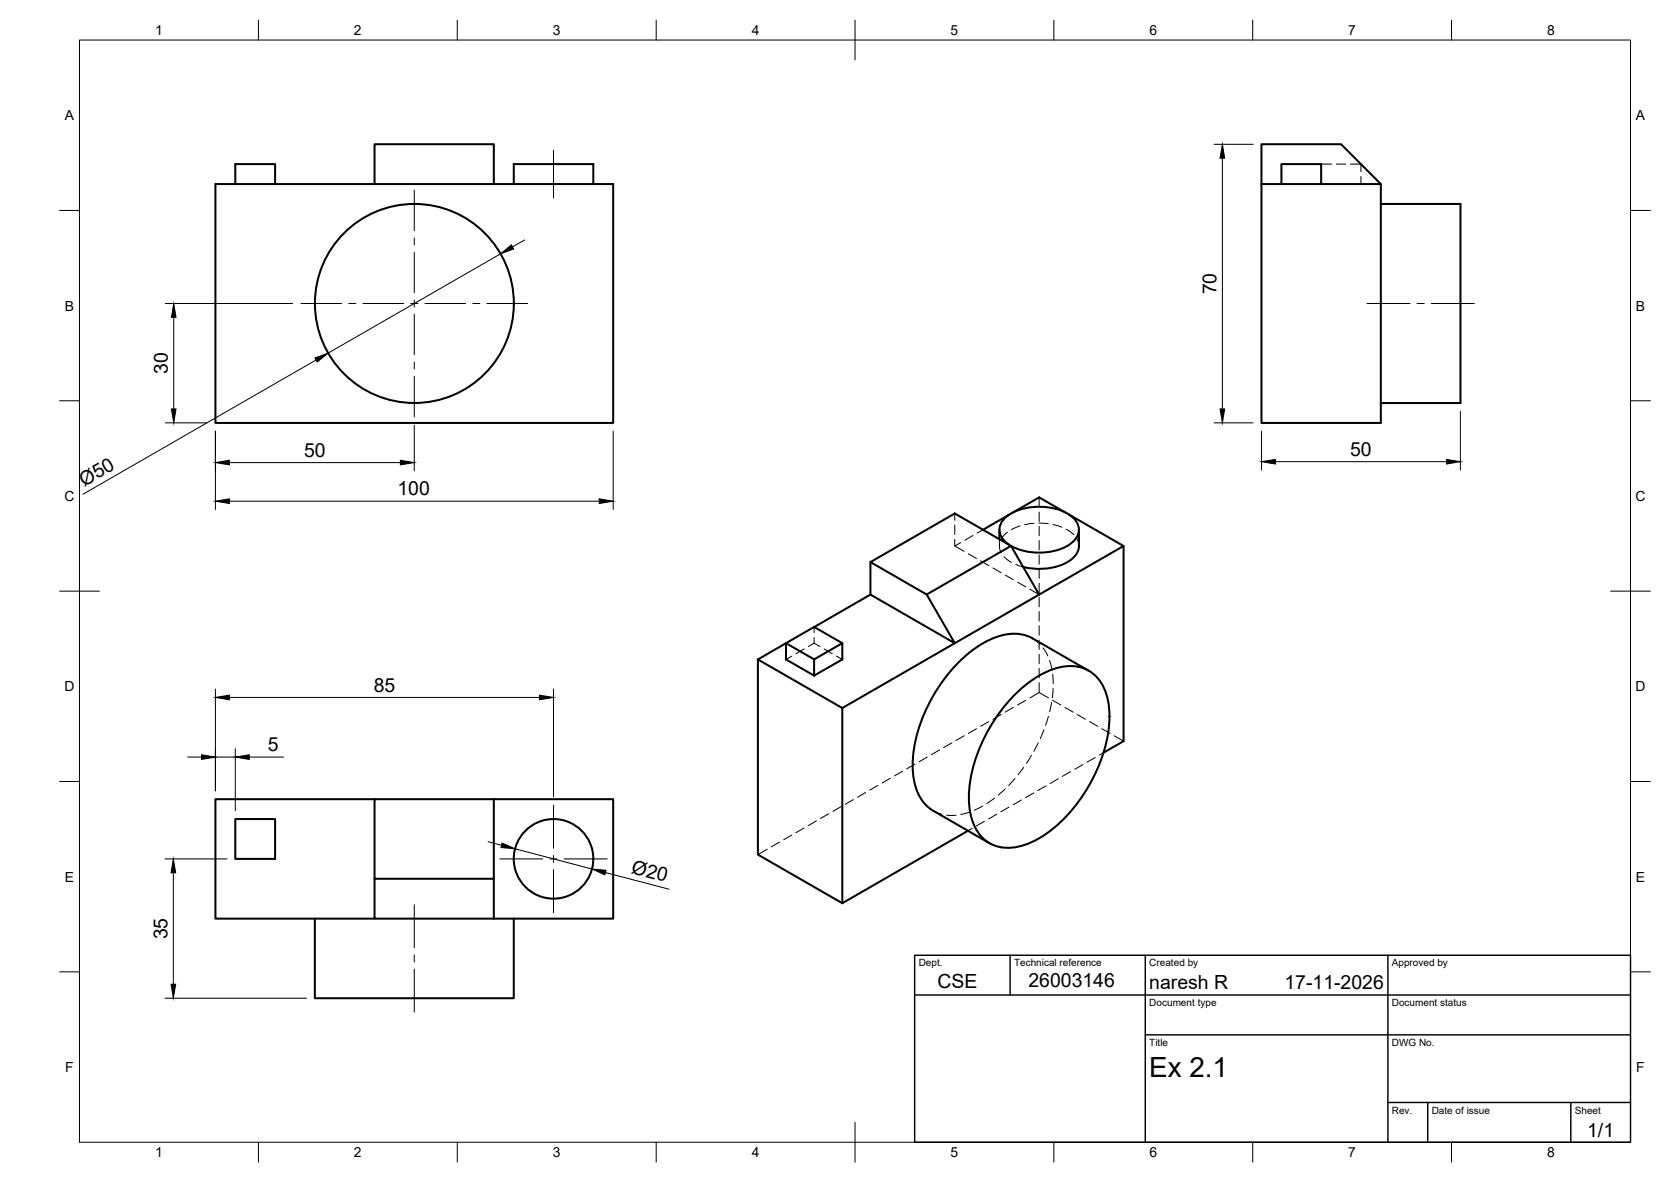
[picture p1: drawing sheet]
<svg xmlns="http://www.w3.org/2000/svg" width="420mm" height="297mm" viewBox="0 0 420 297" stroke-linecap="round" stroke-linejoin="round" font-family="sans-serif">
<!-- layer: Visible -->
<g fill="none" stroke="#000" stroke-width=".51">
<path d="M94.2 36.2h30v10.1h-30zM317.2 36.2h20l10 10.1h-30zM59.2 46.3v-5.1h10v5.1M94.2 46.3h-40v60h100v-60h-30M129.2 46.3v-5.1h20v5.1M317.2 46.3v60h30v-60M322.2 46.3v-5.1h10v5.1M347.2 51.3h20v50h-20M251.3 133.1v2.4M253.8 129.3l-6.6 3.8M253.8 136.9a4.1 4.1 0 0 1-2.5-3.6 4.1 4.1 0 0 1 2.2-3.8 15 15 0 0 1 16 .3 4 4 0 0 1-.3 6.8 15.3 15.3 0 0 1-15 .6M254.2 137.2l7.1 12.2"/>
<path d="M254.7 128.8l6.6-3.8 6.6 3.8M268.8 129.3l13.7 7.9-21.2 12.2M271.3 133.1v4.1a5.4 5.4 0 0 1-3.6 4.4 16.1 16.1 0 0 1-10.4 .9M282.5 137.2v49.1l-5 2.9M218.9 141.3l21.2-12.3 14.1 8.2-21.2 12.2zM218.9 141.3v8.1l21.2 12.2-28.3 16.3-21.2-12.2M218.9 149.4l-14.2 8.2M233 149.4l7.1 12.2 21.2-12.2M190.6 165.7l14.1-8.1 7.1 4v4.1l-7.1 4.1M190.6 165.7v49.1l21.2 12.2M197.6 161.6l7.1 4.1v4.1l-7.1-4.1zM211.8 161.6l-7.1 4.1"/>
<path d="M211.8 177.9v49.1M255.4 174.3a22.8 22.8 0 0 1 12.4-6.8 9.3 9.3 0 0 1 10.5 7.2 28.5 28.5 0 0 1-2.3 18.3 38.2 38.2 0 0 1-14.7 17.7 12.8 12.8 0 0 1-11.9 1.5 11.3 11.3 0 0 1-5.7-9.9 36.6 36.6 0 0 1 7.9-23.5zM273.8 168.6l-14.2-8.2a11.7 11.7 0 0 0-11 .5 37 37 0 0 0-16.8 20 26.1 26.1 0 0 0-1.3 17.7 9.9 9.9 0 0 0 4.2 5.2M59.2 205.8h10v10h-10zM94.2 200.8h30v20h-30zM94.2 200.8h-40v30.1h40M124.2 200.8h30v30.1h-30M234.7 203.8l14.1 8.1M243.4 208.8l-31.6 18.2M79.2 230.9v20h50v-20M94.2 220.8v10.1h30M124.2 220.8v10.1"/>
<circle cx="104.2" cy="76.3" r="25"/>
<circle cx="139.2" cy="215.8" r="10"/>
</g>
<!-- layer: Hidden -->
<g fill="none" stroke="#000" stroke-width=".25">
<path d="M332.2 41.2h2.6M336 41.2h2.4M339.6 41.2h2.6v1.9M342.2 44.4v1.9M240.1 135.5v1.7l2.3 1.4M240.1 129v1.8M240.1 131.9v2.4M241.6 136.4l-1.5 .8M243.5 139.2l2 1.1M244.7 134.6l-2.1 1.2M247.2 133.1l-1.5 .9M251.3 135.5v1.7"/>
<path d="M251.4 136.6v1.5l.4 .8M252.5 139.9l1.8 1.4M253.3 133.7l-.8 .8-.8 1M253.8 136.9l.4 .3M254.7 128.8l-.9 .5M256.5 132.2l-2.2 .9M260 131.5l-2.4 .4M261.2 131.5l2.4 .1M261.3 125v2.5M261.3 128.7v2.4M261.3 132.3v2.3M261.3 135.8v2.4"/>
<path d="M261.3 139.4v2.4M264.7 131.8l2.3 .7M267.9 128.8l.9 .5M268.1 133l1.9 1.4M270.7 135.3l.4 .9 .2 1M202.2 159l-2 1.2M204.7 157.6v1.4M204.7 157.6l-1.5 .8M246.5 140.9l2.1 1.2M249.7 142.7l2 1.2M252.8 144.5l2 1.2M255.4 141.8l1.9 .7"/>
<path d="M255.8 146.3l2.1 1.2M258.9 148.1l2.4 1.3M261.3 143v2.4M261.3 146.5v2.4M261.3 150.1v2.4M261.3 153.7v2.4M261.3 157.3v2.3M199.1 160.8l-1.5 .8M199.1 164.9l-1.5 .8M202.2 163.1l-2 1.2M203.2 162.5l1.5-.9 1.5 .9M204.7 160.2v1.4"/>
<path d="M207.2 163.1l2.1 1.2M210.3 164.9l1.5 .8M251.7 179.5l-2 1.2M254.8 177.8l-2 1.2M257.9 176l-2 1.2M259.6 160.4l1.9 1.5M261.3 174l-2.3 1.4M261.3 174l2.4 1.4M261.3 160.8v2.4M261.3 164.4v2.4M261.3 168v2.4M261.3 171.5v2.5"/>
<path d="M262.3 162.8l1.2 2.1M263.9 166l.6 2.2M264.4 176.5l-.5 2.4M264.7 176l2 1.2M264.7 169.4l.1 2.4M264.8 173l-.2 2.4M267.8 177.8l2 1.2M270.9 179.6l2 1.1M217.7 199.2l-2.1 1.1M220.8 197.4l-2.1 1.2M223.9 195.6l-2.1 1.2M227 193.8l-2.1 1.2"/>
<path d="M230.1 192l-2.1 1.2M233.2 190.3l-2.1 1.1M236.2 188.5l-2 1.2M239.4 186.7l-2.1 1.2M242.4 184.9l-2 1.2M245.5 183.1l-2 1.2M248.6 181.3l-2 1.2M252.8 198.2l-1.8 1.6M255.2 195.6l-1.6 1.8M257.4 192.8l-1.4 1.9M259.4 189.8l-1.3 2M259.9 199.3l-2 1.2"/>
<path d="M261.1 186.7l-1.1 2.1M262.5 183.4l-.9 2.2M263 197.5l-2.1 1.2M263.6 180l-.7 2.3M266.1 195.7l-2 1.2M269.2 193.9l-2.1 1.2M272.3 192.1l-2.1 1.2M274 181.3l2 1.2M275.4 190.4l-2.1 1.1M277.1 183.1l2 1.2M277.5 189.2l-1.1 .6M280.2 184.9l2.3 1.4"/>
<path d="M192.9 213.4l-2.3 1.4M196 211.6l-2.1 1.2M199.1 209.9l-2.1 1.1M202.2 208.1l-2.1 1.2M205.3 206.3l-2.1 1.2M208.4 204.5l-2.1 1.2M211.5 202.7l-2.1 1.2M214.6 200.9l-2.1 1.2M234.7 203.8l2.2 .8M238 204.9h2.4M243.9 204.1l-2.3 .6M244.4 208.2l-1 .6"/>
<path d="M247.1 202.6l-2.1 1M247.5 206.4l-2 1.2M250.1 200.6l-2 1.3M250.6 204.6l-2 1.2M253.7 202.8l-2 1.2M256.8 201l-2 1.2"/>
</g>
<!-- layer: BORDER -->
<g fill="none" stroke="#000" stroke-width=".25">
<path d="M20 10.1h390v276.9h-390zM65 5.1v5M115 5.1v5M165 5.1v5M215 5.1v10M265 5.1v5M315 5.1v5M365 5.1v5M15 52.9h5M410 52.9h5M15 100.7h5M410 100.7h5"/>
<path d="M15 148.6h10M405 148.6h10M15 196.4h5M410 196.4h5M15 244.2h5M410 244.2h5M65 287v5M115 287v5M165 287v5M215 282.1v9.9M265 287v5M315 287v5"/>
<path d="M365 287v5"/>
</g>
<!-- layer: TITLEBLOCK -->
<path d="M230 240.1h180v46.9h-180zM230 250h180M254 240.1v9.9M288 240.1v46.9M349 240.1v46.9M288 260.1h122M349 277.1h61M359 277.1v9.9M395 277.1v9.9" fill="none" stroke="#000" stroke-width=".36"/>
<!-- layer: Smart Centers -->
<g fill="none" stroke="#000" stroke-width=".25">
<path d="M139.2 37.8v12M104.2 47.8v10.2M104.2 59.8v1.8M75.7 76.3h10.2M87.7 76.3h1.8M91.2 76.3h10.3M103.3 76.3h1.8M104.2 63.4v10.2M104.2 75.4v1.8M104.2 78.9v10.3M106.8 76.3h10.3M118.9 76.3h1.7"/>
<path d="M122.4 76.3h10.3M343.7 76.3h10.8M356.3 76.3h1.8M359.9 76.3h10.8M104.2 91v1.7M104.2 94.5v10.3M125.7 215.8h10.8M138.3 215.8h1.8M139.2 202.3v10.9M139.2 215v1.7M139.2 218.5v10.8M141.8 215.8h10.9"/>
<path d="M104.2 227.3v10.9M104.2 240v1.7M104.2 243.5v10.8"/>
</g>
<!-- layer: FD_Dimensions -->
<g fill="none" stroke="#000" stroke-width=".25">
<path d="M305.3 36.3h9.8M307.4 39.8v63M41.6 76.3h32M43.7 79.8v23M125.8 63.8l-43.3 24.9M131.9 60.3l-3 1.7M79.5 90.5l-58.7 33.7M41.6 106.3h10.5M54.2 108.4v19.6M57.7 116.3h43M104.2 106.9v11.4M154.2 108.4v19.6"/>
<path d="M305.3 106.3h9.8M317.2 108.4v9.7M320.7 116h43M367.2 103.4v14.7M57.7 125.9h93M54.2 173.2v25.5M57.7 175.3h78M139.2 173.2v27M47.2 190.3h3.5M54.2 190.3h5M59.2 188.2v15.5M62.7 190.3h8.6"/>
<path d="M41.5 215.8h15.6M43.6 219.3v28M122.7 211.5l3.4 .9M129.5 213.3l19.3 5.1M152.2 219.3l16 4.2M41.5 250.9h35.6"/>
</g>
<g fill="#000" stroke="#000" stroke-width=".25">
<path d="M307.4 36.3l.5 3.5h-1.1zM43.7 76.3l.6 3.5h-1.2zM125.8 63.8l2.8-2.3 .6 1.1zM79.2 90l3.3-1.3-2.7 2.3zM43.1 102.8h1.2l-.6 3.5zM54.2 116.3l3.5-.6v1.1zM100.7 115.7l3.5 .6-3.5 .5zM306.8 102.8h1.1l-.5 3.5zM317.2 116l3.5-.5v1.1zM363.7 115.5l3.5 .5-3.5 .6zM54.2 125.9l3.5-.5v1.1zM150.7 125.4l3.5 .5-3.5 .6z"/>
<path d="M54.2 175.3l3.5-.6v1.2zM135.7 174.7l3.5 .6-3.5 .6zM50.7 189.7l3.5 .6-3.5 .5zM59.2 190.3l3.5-.6v1.1zM43.6 215.8l.6 3.5h-1.2zM126.3 211.9l3.2 1.4-3.5-.3zM148.8 218.4l3.6 .3-.3 1.1zM43 247.3h1.2l-.6 3.6z"/>
</g>
<text font-size="7" x="289" y="270.6">Ex 2.1</text>
<g font-size="4.9">
<text x="305.9" y="74" transform="rotate(-90 305.9 74)">70</text>
<text x="42.2" y="94" transform="rotate(-90 42.2 94)">30</text>
<text x="76.5" y="114.8">50</text>
<text x="339.5" y="114.6">50</text>
<text x="21.1" y="122.3" transform="rotate(-30 21.1 122.3)">Ø50</text>
<text x="99.9" y="124.5">100</text>
<text x="94" y="173.8">85</text>
<text x="67.4" y="188.8">5</text>
<text x="158.5" y="219.3" transform="rotate(15 158.5 219.3)">Ø20</text>
<text x="42.1" y="236.1" transform="rotate(-90 42.1 236.1)">35</text>
<text x="235.7" y="248.2">CSE</text>
<text x="258.6" y="248">26003146</text>
<text x="289" y="248.5">naresh R</text>
<text x="323" y="248.5">17-11-2026</text>
<text x="399.1" y="285.7">1/1</text>
</g>
<g font-size="3.5">
<text x="39" y="8.8">1</text>
<text x="89" y="8.8">2</text>
<text x="139" y="8.8">3</text>
<text x="189" y="8.8">4</text>
<text x="239" y="8.8">5</text>
<text x="289" y="8.8">6</text>
<text x="339" y="8.8">7</text>
<text x="389" y="8.8">8</text>
<text x="16.3" y="30.2">A</text>
<text x="411.3" y="30.2">A</text>
<text x="16.3" y="78">B</text>
<text x="411.3" y="78">B</text>
<text x="16.2" y="125.9">C</text>
<text x="411.2" y="125.9">C</text>
<text x="16.2" y="173.7">D</text>
<text x="411.2" y="173.7">D</text>
<text x="16.3" y="221.6">E</text>
<text x="411.3" y="221.6">E</text>
<text x="16.4" y="269.4">F</text>
<text x="411.4" y="269.4">F</text>
<text x="39" y="290.8">1</text>
<text x="89" y="290.8">2</text>
<text x="139" y="290.8">3</text>
<text x="189" y="290.8">4</text>
<text x="239" y="290.8">5</text>
<text x="289" y="290.8">6</text>
<text x="339" y="290.8">7</text>
<text x="389" y="290.8">8</text>
</g>
<g font-size="2.5">
<text x="231" y="242.9">Dept.</text>
<text x="255" y="242.9">Technical reference</text>
<text x="289" y="242.9">Created by</text>
<text x="350" y="242.9">Approved by</text>
<text x="289" y="252.8">Document type</text>
<text x="350" y="252.8">Document status</text>
<text x="289" y="262.9">Title</text>
<text x="350" y="262.9">DWG No.</text>
<text x="350" y="279.9">Rev.</text>
<text x="360" y="279.9">Date of issue</text>
<text x="396" y="279.9">Sheet</text>
</g>
</svg>
